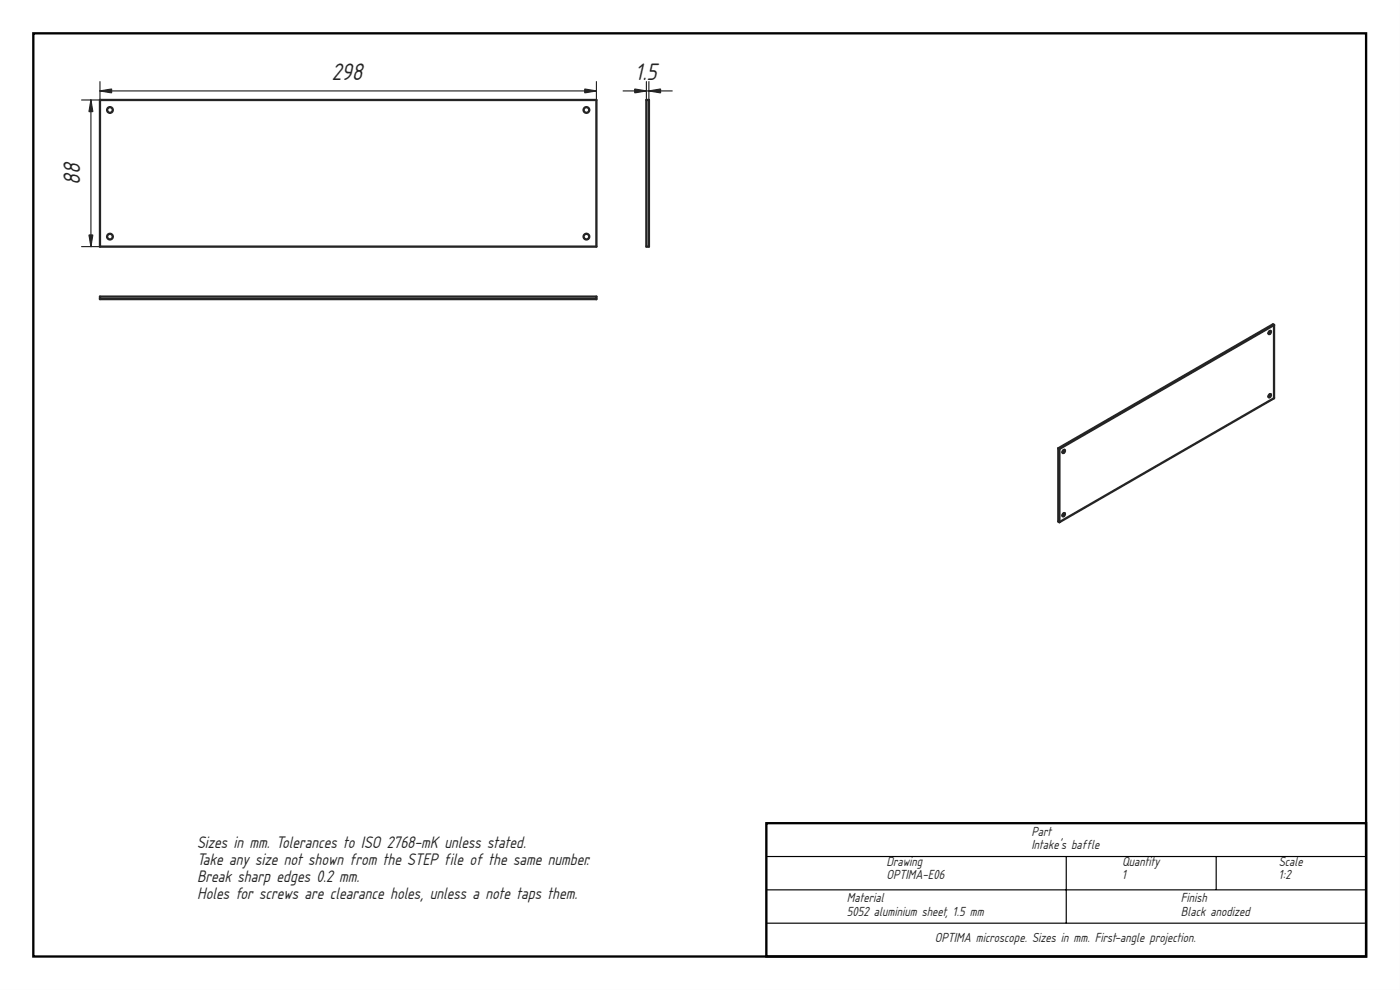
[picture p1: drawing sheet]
<svg xmlns="http://www.w3.org/2000/svg" width="420mm" height="297mm" viewBox="0 0 420 297" stroke-linecap="round" stroke-linejoin="round" font-family="sans-serif">
<path d="M0 0h420v297h-420zM0 0v297h420v-297z" fill="#000"/>
<path d="M10 10h400v277h-400zM230 247h180v40h-180z" fill="none" stroke="#000" stroke-width=".7" stroke-linecap="butt"/>
<path d="M230 257h180M320 257v20M365 257v10M230 267h180M230 277h180" fill="none" stroke="#000" stroke-width=".35"/>
<g fill="#fff">
<path d="M30 30h149v44h-149z" fill-rule="evenodd"/>
<circle cx="33" cy="33" r=".85"/>
<circle cx="176" cy="33" r=".85"/>
<circle cx="33" cy="71" r=".85"/>
<circle cx="176" cy="71" r=".85"/>
</g>
<g fill="none" stroke="#212529" stroke-width=".7">
<path d="M30 30h149v44h-149z"/>
<circle cx="33" cy="33" r=".85"/>
<circle cx="176" cy="33" r=".85"/>
<circle cx="33" cy="71" r=".85"/>
<circle cx="176" cy="71" r=".85"/>
</g>
<path d="M24.5 30h5.6M27.3 30v44M30 27.3h149M30 24.5v49.5M179 24.5v5.6M24.5 74h5.6" fill="none" stroke="#212529" stroke-width=".35"/>
<g fill="#212529" stroke="#212529" stroke-width=".35">
<path d="M175.5 26.7l3.5 .6-3.5 .6z"/>
<path d="M30 27.3l3.5-.6v1.2z"/>
<path d="M26.7 70.5h1.2l-.6 3.5z"/>
<path d="M27.3 30l.6 3.5h-1.2z"/>
</g>
<path d="M30 89h149v.7h-149z" fill-rule="evenodd" fill="#fff"/>
<path d="M30 89h149v.7h-149z" fill="none" stroke="#212529" stroke-width=".7"/>
<path d="M194 30h.7v44h-.7z" fill-rule="evenodd" fill="#fff"/>
<path d="M194 30h.7v44h-.7z" fill="none" stroke="#212529" stroke-width=".7"/>
<path d="M187 27.3h14.7M194 24.5v49.5M194.7 24.5v49.5" fill="none" stroke="#212529" stroke-width=".35"/>
<g fill="#212529" stroke="#212529" stroke-width=".35">
<path d="M194.7 27.3l3.5-.6v1.2z"/>
<path d="M190.5 26.7l3.5 .6-3.5 .6z"/>
</g>
<g fill="#fff">
<path d="M317.6 134.5l64.4-37.2 .4 .2v22l-64.5 37.2-.3-.2z" fill-rule="evenodd"/>
<path d="M317.9 134.7l64.5-37.2v22l-64.5 37.2z" fill-rule="evenodd"/>
<path d="M317.6 134.5l64.4-37.2 .4 .2-64.5 37.2z" fill-rule="evenodd"/>
<path d="M317.6 134.5l.3 .2v22l-.3-.2z" fill-rule="evenodd"/>
<path d="M319.1 154.1l.2-.1a.41 .41 0 0 1 .2 .6 .41 .41 0 0 1-.6 .1z" fill-rule="evenodd"/>
<path d="M380.9 118.4l.2-.1a.41 .41 0 0 1 .2 .6 .41 .41 0 0 1-.6 .1z" fill-rule="evenodd"/>
<path d="M319.1 135.1l.2-.1a.41 .41 0 0 1 .2 .6 .41 .41 0 0 1-.6 .1z" fill-rule="evenodd"/>
<path d="M380.9 99.4l.2-.1a.41 .41 0 0 1 .2 .6 .41 .41 0 0 1-.6 .1z" fill-rule="evenodd"/>
<path d="M381.1 99.3a.41 .41 0 0 1 .2 .6 .41 .41 0 0 1-.6 .1z" fill-rule="evenodd"/>
<path d="M381.1 118.3a.41 .41 0 0 1 .2 .6 .41 .41 0 0 1-.6 .1z" fill-rule="evenodd"/>
<path d="M319.3 135a.41 .41 0 0 1 .2 .6 .41 .41 0 0 1-.6 .1z" fill-rule="evenodd"/>
<path d="M319.3 154a.41 .41 0 0 1 .2 .6 .41 .41 0 0 1-.6 .1z" fill-rule="evenodd"/>
<path d="M319.1 154.1l.2-.1-.4 .7z" fill-rule="evenodd"/>
<path d="M319.1 135.1l.2-.1-.4 .7z" fill-rule="evenodd"/>
<path d="M380.9 118.4l.2-.1-.4 .7z" fill-rule="evenodd"/>
<path d="M380.9 99.4l.2-.1-.4 .7z" fill-rule="evenodd"/>
</g>
<g fill="none" stroke="#212529" stroke-width=".7">
<path d="M381 99.4l.2-.1a.45 .45 0 0 1 .1 .6 .45 .45 0 0 1-.6 .2zM381.1 99.3l-.4 .7M382.4 97.5l-.4-.2-64.4 37.2M382.4 97.5l-64.5 37.2M382.4 97.5v22l-64.5 37.2M381 118.4l.2-.1a.45 .45 0 0 1 .1 .6 .45 .45 0 0 1-.6 .1zM381.1 118.3l-.4 .7M317.6 134.5v22l.3 .2M317.6 134.5l.3 .2M317.9 134.7v22M319.1 135.1l.2-.1a.45 .45 0 0 1 .2 .6 .45 .45 0 0 1-.6 .2zM319.3 135l-.4 .7"/>
<path d="M319.1 154.1l.2-.1a.45 .45 0 0 1 .2 .6 .45 .45 0 0 1-.6 .1zM319.3 154l-.4 .7"/>
</g>
<g font-size="6.7" fill="#212529">
<text x="99.6" y="24.1">298</text>
<text x="190.8" y="24.1">1.5</text>
<text x="24.1" y="55.5" transform="rotate(-90 24.1 55.5)">88</text>
</g>
<g font-size="4.7" fill="#212529">
<text x="59.1" y="254.3">Sizes in mm. Tolerances to ISO 2768-mK unless stated.</text>
<text x="59.1" y="259.4">Take any size not shown from the STEP file of the same number.</text>
<text x="59.1" y="264.5">Break sharp edges 0.2 mm.</text>
<text x="59.1" y="269.6">Holes for screws are clearance holes, unless a note taps them.</text>
</g>
<g font-size="3.7" fill="#212529">
<text x="309.5" y="250.7">Part</text>
<text x="309.5" y="254.8">Intake's baffle</text>
<text x="266" y="259.7">Drawing</text>
<text x="266" y="263.8">OPTIMA-E06</text>
<text x="336.7" y="259.7">Quantity</text>
<text x="336.7" y="263.8">1</text>
<text x="383.8" y="259.7">Scale</text>
<text x="383.8" y="263.8">1:2</text>
<text x="254.2" y="270.7">Material</text>
<text x="254.2" y="274.8">5052 aluminium sheet, 1.5 mm</text>
<text x="354.4" y="270.7">Finish</text>
<text x="354.4" y="274.8">Black anodized</text>
<text x="280.6" y="282.7">OPTIMA microscope. Sizes in mm. First-angle projection.</text>
</g>
</svg>
